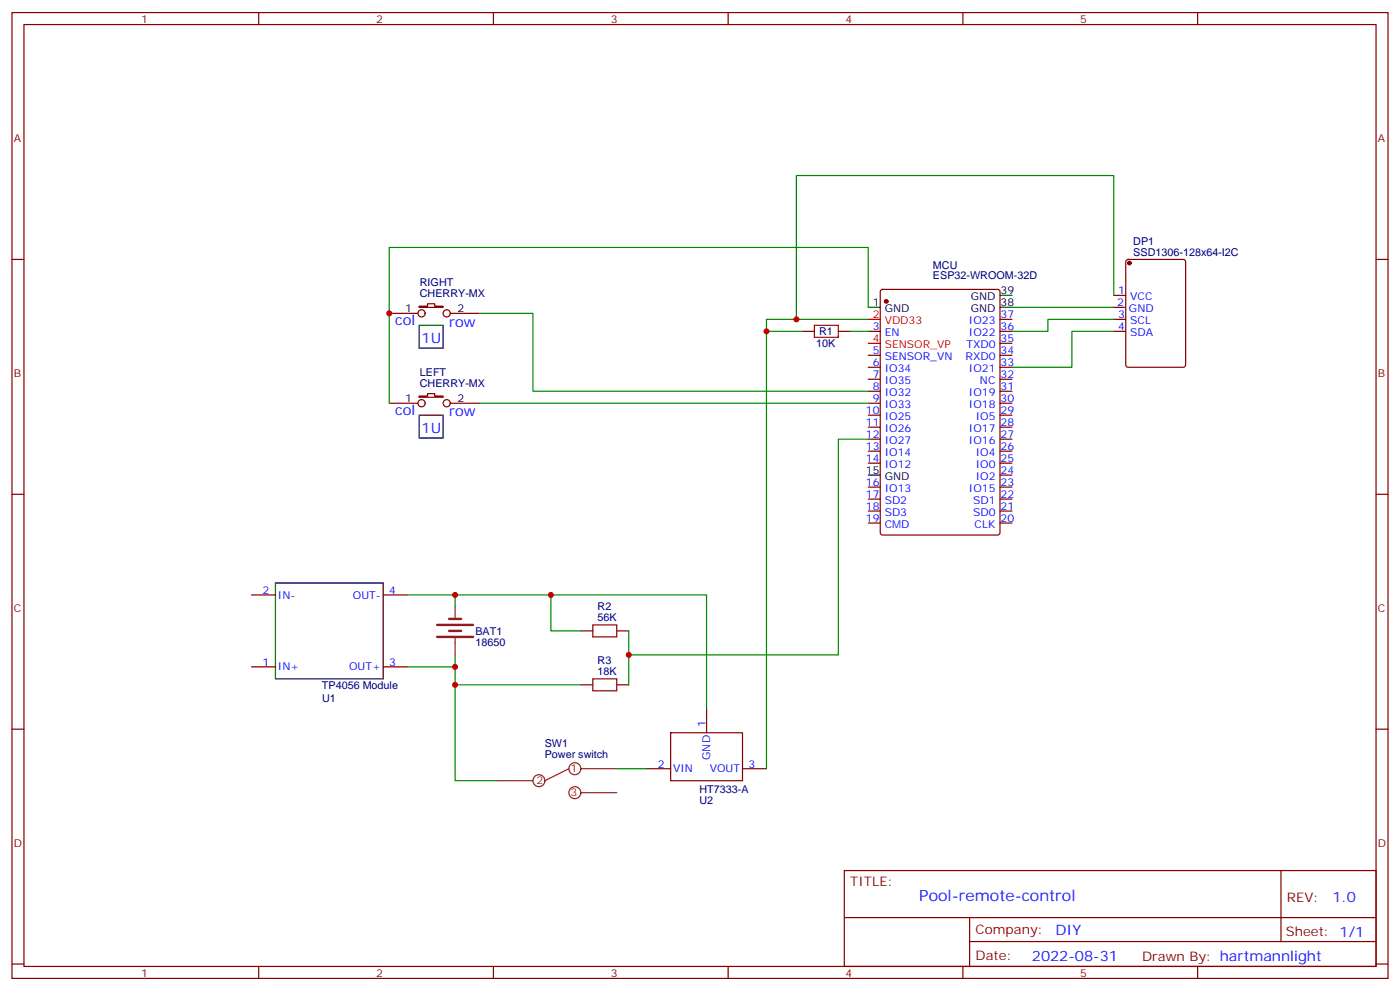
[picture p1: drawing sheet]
<svg xmlns="http://www.w3.org/2000/svg" width="412mm" height="292mm" viewBox="0 0 412 292" stroke-linecap="round" stroke-linejoin="round" font-family="sans-serif">
<g fill="none" stroke="#870000" stroke-width=".35">
<path d="M3.5 3.7h405.4v284.3h-405.4zM7.1 7.2h398.2v277.3h-398.2zM76.2 3.7v3.5M145.3 3.7v3.5M214.5 3.7v3.5M283.6 3.7v3.5M352.8 3.7v3.5M3.5 76.4h3.6M331.8 76.6l.5-.2h16.2l.7 .4v30.6l-.4 .7h-16.5l-.6-.4-.1-30.6zM405.3 76.4h3.6M114.7 92.3h8.4M123.5 90.1h2.4v-.7h2.2v.7h2.4v.4h-7z"/>
<path d="M132.6 92.3h8.5M236.4 97.5h3.5M246.9 97.5h3.6M255.8 97.5h3.5M259.5 85.4l.5-.2h33.9l.6 .4 .1 71.2-.5 .7h-34.1l-.7-.4v-71.2zM294.6 94h3.5M294.6 97.5h3.5M327.7 90.5h3.6M328.1 87h3.5M328.1 94h3.5M328.1 97.5h3.5M114.7 118.7h8.4"/>
<path d="M123.5 116.6h2.4v-.7h2.2v.7h2.4v.3h-7zM132.6 118.7h8.5M255.8 104.6h3.5M255.8 108.1h3.5M255.8 111.7h3.5M255.8 115.2h3.5M255.8 118.7h3.5M294.6 101.1h3.5M294.6 104.6h3.5M294.6 108.1h3.5M294.6 111.7h3.5M294.6 115.2h3.5"/>
<path d="M294.6 118.7h3.5M255.8 122.2h3.5M255.8 125.8h3.5M255.8 129.3h3.5M255.8 132.8h3.5M255.8 136.3h3.5M294.6 122.2h3.5M294.6 125.8h3.5M294.6 129.3h3.5M294.6 132.8h3.5M294.6 136.3h3.5M294.6 139.9h3.5"/>
<path d="M3.5 145.5h3.6M255.8 143.4h3.5M255.8 146.9h3.5M255.8 150.5h3.5M255.8 154h3.5M294.6 143.4h3.5M294.6 146.9h3.5M294.6 150.5h3.5M294.6 154h3.5M405.3 145.5h3.6M74.1 175.2h7M112.9 175.2h7"/>
<path d="M74.1 196.3h7M112.9 196.3h7M171.1 185.7h3.5M181.7 185.7h3.5M3.5 214.7h3.6M171.1 201.6h3.5M181.7 201.6h3.5M197.6 215.7h21.1v14.1h-21.1zM208.1 208.7v7M405.3 214.7h3.6M190.5 226.3h7.1M218.7 226.3h7.1"/>
<path d="M248.7 256.3h156.6v28.2h-156.6zM377.3 256.3v20.9M248.7 270.1h156.5M285.6 277.2h119.6M285.6 270.1v14.2M3.5 283.8h3.6M76.2 284.5v3.5M145.3 284.5v3.5M214.5 284.5v3.5M283.6 284.5v3.5M352.8 284.5v3.5M405.3 283.8h3.6"/>
<circle cx="124.2" cy="92.3" r="1.06"/>
<circle cx="131.6" cy="92.3" r="1.06"/>
<circle cx="124.2" cy="118.7" r="1.06"/>
<circle cx="131.6" cy="118.7" r="1.06"/>
</g>
<path d="M123.5 95.8h7v6.7h-7zM255.8 90.5h3.5M294.6 87h3.5M294.6 90.5h3.5M123.5 122.2h7v6.7h-7zM255.8 139.9h3.5M81.1 171.6h31.8v28.2h-31.8z" fill="none" stroke="#000" stroke-width=".35"/>
<path d="M128.8 187.5h10.5M128.8 184h10.5M132.3 185.7h3.5M132.3 182.2h3.5" fill="none" stroke="#8c2424" stroke-width=".71"/>
<g fill="none" stroke="#8c2424" stroke-width=".35">
<path d="M134.1 178.7v3.5M134.1 187.9v4.9M146.4 229.8h10.6M167.6 226.3l-7.1 3.5M171.1 226.3h10.6M171.1 233.4h10.6"/>
<circle cx="158.7" cy="229.8" r="1.76"/>
<circle cx="169.3" cy="226.3" r="1.76"/>
<circle cx="169.3" cy="233.4" r="1.76"/>
</g>
<g fill="#870000" stroke="#870000" stroke-width=".35">
<circle cx="332.7" cy="77.4" r=".53"/>
<circle cx="261.1" cy="88.7" r=".53"/>
</g>
<path d="M255.8 94h3.5M255.8 101.1h3.5" fill="none" stroke="#f00" stroke-width=".35"/>
<path d="M239.9 95.8h7v3.5h-7zM174.6 184h7.1v3.5h-7.1zM174.6 199.8h7.1v3.6h-7.1z" fill="none" stroke="#a10000" stroke-width=".35"/>
<g fill="none" stroke="#008700" stroke-width=".35">
<path d="M141.1 92.3h15.9v22.9h98.8M225.8 97.5v128.8M250.5 97.5h5.3M255.8 94h-30v3.5h10.6M255.8 90.5v-17.7h-141.1v45.9M298.1 90.5h29.6M328.1 94h-19.4v3.5h-10.6M328.1 97.5h-12.4v10.6h-17.6M328.1 87v-35.3h-93.5v42.3M141.1 118.7h114.7M255.8 129.3h-8.9v63.5h-61.7M119.9 175.2h14.2v3.5"/>
<path d="M134.1 175.2h74v33.5M162.3 175.2v10.5h8.8M119.9 196.3h14.2v33.5h12.3M134.1 192.8v3.5M185.2 185.7v15.9M134.1 201.6h37M181.7 226.3h8.8"/>
</g>
<g fill="#c00">
<circle cx="134.1" cy="196.3" r=".88"/>
<circle cx="134.1" cy="175.2" r=".88"/>
<circle cx="162.3" cy="175.2" r=".88"/>
<circle cx="185.2" cy="192.8" r=".88"/>
<circle cx="114.7" cy="92.3" r=".88"/>
<circle cx="134.1" cy="201.6" r=".88"/>
<circle cx="225.8" cy="97.5" r=".88"/>
<circle cx="234.6" cy="94" r=".88"/>
</g>
<text font-size="4.6" fill="#00f" x="270.8" y="265.3">Pool-remote-control</text>
<g font-size="4.2" fill="#00f">
<text x="116.4" y="95.8">col</text>
<text x="124.2" y="101.1">1U</text>
<text x="132.3" y="96.1">row</text>
<text x="116.4" y="122.2">col</text>
<text x="132.3" y="122.6">row</text>
<text x="124.2" y="127.5">1U</text>
<text x="392.5" y="265.6">1.0</text>
<text x="310.9" y="275.1">DIY</text>
<text x="304" y="282.9">2022-08-31</text>
</g>
<g font-size="3.9" fill="#800">
<text x="250.5" y="260.9">TITLE:</text>
<text x="379.1" y="265.6">REV:</text>
<text x="287.4" y="275.1">Company:</text>
<text x="378.7" y="275.7">Sheet: 1/1</text>
<text x="287.4" y="282.8">Date:</text>
<text x="336.4" y="282.8">Drawn By: hartmannlight</text>
</g>
<g font-size="3.2" fill="#800">
<text x="41.6" y="6.7">1</text>
<text x="110.8" y="6.7">2</text>
<text x="179.9" y="6.7">3</text>
<text x="249.1" y="6.7">4</text>
<text x="318.2" y="6.7">5</text>
<text x="4.1" y="41.8">A</text>
<text x="405.9" y="41.8">A</text>
<text x="4.1" y="110.9">B</text>
<text x="405.9" y="110.9">B</text>
<text x="4.1" y="180.1">C</text>
<text x="405.9" y="180.1">C</text>
<text x="4.1" y="249.2">D</text>
<text x="405.9" y="249.2">D</text>
<text x="41.6" y="287.5">1</text>
<text x="110.8" y="287.5">2</text>
<text x="179.9" y="287.5">3</text>
<text x="249.1" y="287.5">4</text>
<text x="318.2" y="287.5">5</text>
</g>
<g font-size="3.2" fill="#000080">
<text x="333.8" y="75.3">SSD1306-128x64-I2C</text>
<text x="333.8" y="72.1">DP1</text>
<text x="274.8" y="82.3">ESP32-WROOM-32D</text>
<text x="274.8" y="79">MCU</text>
<text x="123.7" y="87.6">CHERRY-MX</text>
<text x="123.7" y="84.3">RIGHT</text>
<text x="241.3" y="98.7">R1</text>
<text x="240.4" y="102.2">10K</text>
<text x="123.7" y="110.8">LEFT</text>
<text x="123.7" y="114">CHERRY-MX</text>
<text x="176" y="179.7">R2</text>
<text x="176" y="182.9">56K</text>
<text x="140.1" y="190.1">18650</text>
<text x="140.1" y="186.9">BAT1</text>
<text x="176" y="195.6">R3</text>
<text x="94.8" y="202.7">TP4056 Module</text>
<text x="176" y="198.8">18K</text>
<text x="94.9" y="206.7">U1</text>
<text x="160.5" y="219.8">SW1</text>
<text x="160.5" y="223">Power switch</text>
<text x="206" y="233.5">HT7333-A</text>
<text x="206" y="236.7">U2</text>
</g>
<g font-size="3.2">
<text x="286" y="88.4">GND</text>
<text x="294.7" y="86.6">39</text>
<text x="119.3" y="91.9">1</text>
<text x="134.8" y="91.9">2</text>
<text x="257.1" y="90.1">1</text>
<text x="260.6" y="91.9">GND</text>
<text x="286" y="91.9">GND</text>
<text x="294.7" y="90.1">38</text>
<text x="119.3" y="118.4">1</text>
<text x="134.8" y="118.4">2</text>
<text x="255.1" y="139.5">15</text>
<text x="260.6" y="141.3">GND</text>
</g>
<g font-size="3.2" fill="#00f">
<text x="329.4" y="86.6">1</text>
<text x="332.9" y="88.4">VCC</text>
<text x="285.4" y="95.4">IO23</text>
<text x="294.7" y="93.7">37</text>
<text x="329.1" y="90.1">2</text>
<text x="329.4" y="93.7">3</text>
<text x="332.6" y="91.9">GND</text>
<text x="332.9" y="95.4">SCL</text>
<text x="257.1" y="97.2">3</text>
<text x="260.6" y="99">EN</text>
<text x="285.4" y="99">IO22</text>
<text x="294.7" y="97.2">36</text>
<text x="294.7" y="100.7">35</text>
<text x="329.4" y="97.2">4</text>
<text x="332.9" y="99">SDA</text>
<text x="257.1" y="107.8">6</text>
<text x="257.1" y="104.2">5</text>
<text x="260.6" y="106">SENSOR_VN</text>
<text x="284.4" y="106">RXD0</text>
<text x="284.7" y="102.5">TXD0</text>
<text x="294.7" y="104.2">34</text>
<text x="294.7" y="107.8">33</text>
<text x="257.1" y="111.3">7</text>
<text x="260.6" y="113.1">IO35</text>
<text x="260.6" y="109.5">IO34</text>
<text x="285.4" y="109.5">IO21</text>
<text x="288.7" y="113.1">NC</text>
<text x="294.7" y="111.3">32</text>
<text x="257.1" y="118.4">9</text>
<text x="257.1" y="114.8">8</text>
<text x="260.6" y="116.6">IO32</text>
<text x="285.4" y="116.6">IO19</text>
<text x="294.7" y="114.8">31</text>
<text x="294.7" y="118.4">30</text>
<text x="255.1" y="125.4">11</text>
<text x="255.1" y="121.9">10</text>
<text x="260.6" y="123.6">IO25</text>
<text x="260.6" y="120.1">IO33</text>
<text x="285.4" y="120.1">IO18</text>
<text x="287.4" y="123.6">IO5</text>
<text x="294.7" y="121.9">29</text>
<text x="294.7" y="125.4">28</text>
<text x="255.1" y="128.9">12</text>
<text x="260.6" y="130.7">IO27</text>
<text x="260.6" y="127.2">IO26</text>
<text x="285.4" y="127.2">IO17</text>
<text x="285.4" y="130.7">IO16</text>
<text x="294.7" y="128.9">27</text>
<text x="255.1" y="136">14</text>
<text x="255.1" y="132.5">13</text>
<text x="260.6" y="137.8">IO12</text>
<text x="260.6" y="134.2">IO14</text>
<text x="287.4" y="134.2">IO4</text>
<text x="287.4" y="137.8">IO0</text>
<text x="294.7" y="132.5">26</text>
<text x="294.7" y="136">25</text>
<text x="255.1" y="143.1">16</text>
<text x="287.4" y="141.3">IO2</text>
<text x="294.7" y="139.5">24</text>
<text x="294.7" y="143.1">23</text>
<text x="255.1" y="146.6">17</text>
<text x="260.6" y="148.3">SD2</text>
<text x="260.6" y="144.8">IO13</text>
<text x="285.4" y="144.8">IO15</text>
<text x="286.6" y="148.3">SD1</text>
<text x="294.7" y="146.6">22</text>
<text x="255.1" y="153.6">19</text>
<text x="255.1" y="150.1">18</text>
<text x="260.6" y="155.4">CMD</text>
<text x="260.6" y="151.9">SD3</text>
<text x="286.6" y="151.9">SD0</text>
<text x="287.1" y="155.4">CLK</text>
<text x="294.7" y="150.1">21</text>
<text x="294.7" y="153.6">20</text>
<text x="77.4" y="174.8">2</text>
<text x="81.8" y="176.2">IN-</text>
<text x="104" y="176.2">OUT-</text>
<text x="114.7" y="174.8">4</text>
<text x="77.4" y="196">1</text>
<text x="81.8" y="197.4">IN+</text>
<text x="102.8" y="197.4">OUT+</text>
<text x="114.7" y="196">3</text>
<text x="207.8" y="214" transform="rotate(-90 207.8 214)">1</text>
<text x="193.8" y="226">2</text>
<text x="198.3" y="227.4">VIN</text>
<text x="209.1" y="227.4">VOUT</text>
<text x="209.2" y="223.7" transform="rotate(-90 209.2 223.7)">GND</text>
<text x="220.5" y="226">3</text>
</g>
<g font-size="3.2" fill="#f00">
<text x="257.1" y="93.7">2</text>
<text x="260.6" y="95.4">VDD33</text>
<text x="257.1" y="100.7">4</text>
<text x="260.6" y="102.5">SENSOR_VP</text>
</g>
<g font-size="3.2" fill="#8d2323">
<text x="168" y="227.4">1</text>
<text x="158" y="230.9">2</text>
<text x="168" y="234.4">3</text>
</g>
</svg>
